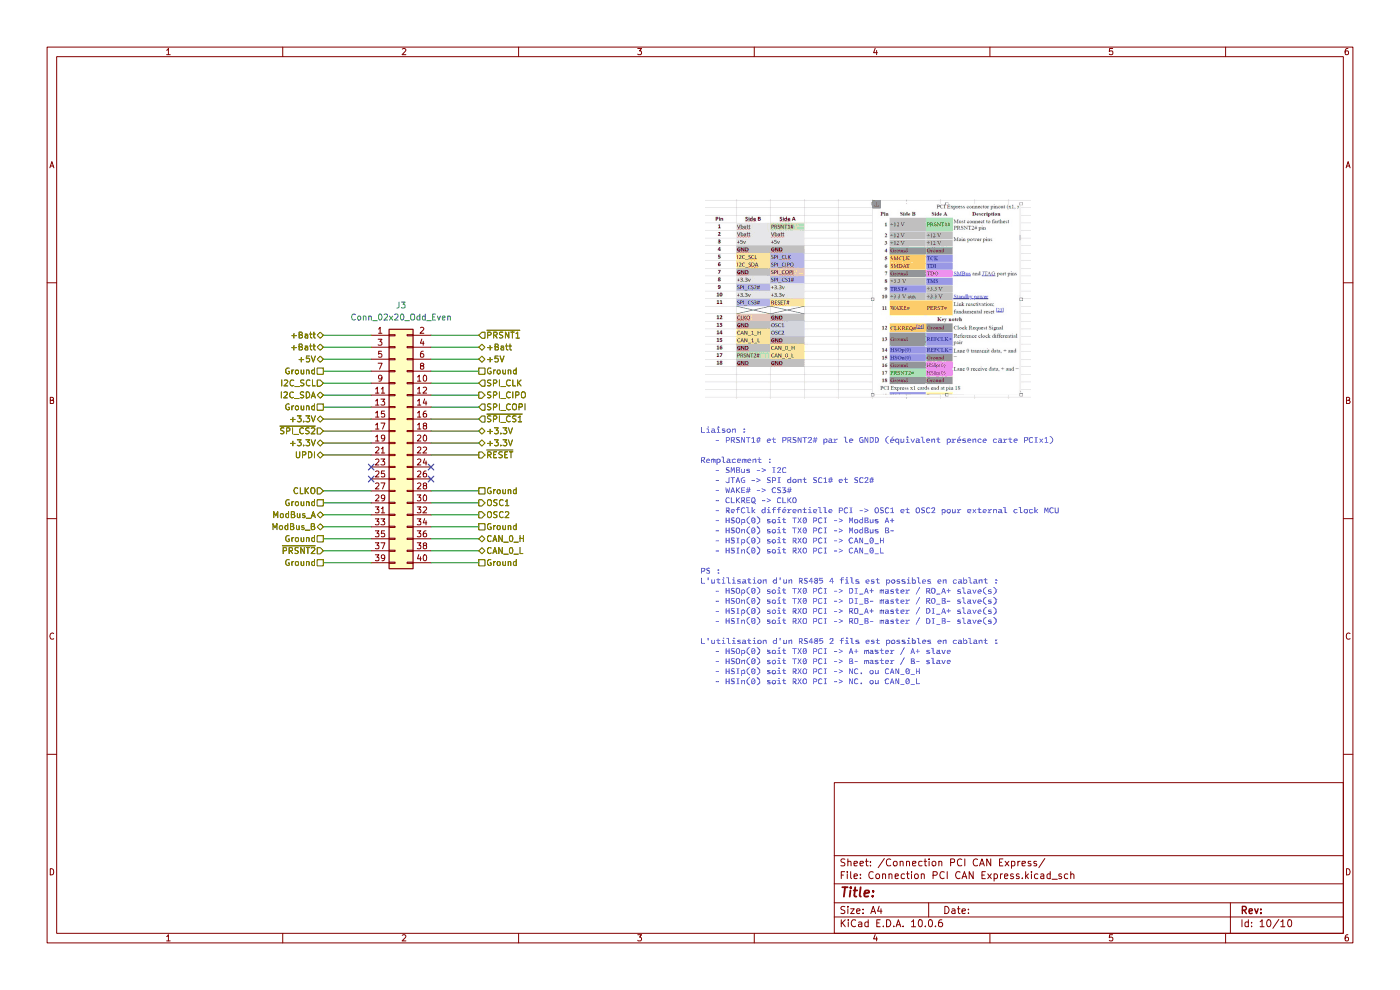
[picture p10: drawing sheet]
(kicad_sch
 (version 20260306)
 (generator "eeschema")
 (generator_version "10.0")
 (paper "A4")
 (lib_symbols
  (symbol "Connector_Generic:Conn_02x20_Odd_Even"
   (pin_names
    (offset 1.016) (hide yes)) (exclude_from_sim no) (in_bom yes) (on_board yes)
   (in_pos_files yes)
   (duplicate_pin_numbers_are_jumpers no)
   (property "Reference" "J" (at 1.27 25.4 0) (show_name no) (do_not_autoplace no) (effects (font (size 1.27 1.27))))
   (property "Value" "Conn_02x20_Odd_Even" (at 1.27 -27.94 0) (show_name no) (do_not_autoplace no) (effects (font (size 1.27 1.27))))
   (property "Footprint" "" (at 0 0 0) (show_name no) (do_not_autoplace no) (hide yes) (effects (font (size 1.27 1.27))))
   (property "Datasheet" "" (at 0 0 0) (show_name no) (do_not_autoplace no) (hide yes) (effects (font (size 1.27 1.27))))
   (property "Description" "Generic connector, double row, 02x20, odd/even pin numbering scheme (row 1 odd numbers, row 2 even numbers), script generated (kicad-library-utils/schlib/autogen/connector/)" (at 0 0 0) (show_name no) (do_not_autoplace no) (hide yes) (effects (font (size 1.27 1.27))))
   (symbol "Conn_02x20_Odd_Even_1_1"
    (rectangle (start -1.27 24.13) (end 3.81 -26.67) (stroke (width 0.254) (type default)) (fill (type background)))
    (rectangle (start -1.27 22.987) (end 0 22.733) (stroke (width 0.1524) (type default)) (fill (type none)))
    (rectangle (start -1.27 20.447) (end 0 20.193) (stroke (width 0.1524) (type default)) (fill (type none)))
    (rectangle (start -1.27 17.907) (end 0 17.653) (stroke (width 0.1524) (type default)) (fill (type none)))
    (rectangle (start -1.27 15.367) (end 0 15.113) (stroke (width 0.1524) (type default)) (fill (type none)))
    (rectangle (start -1.27 12.827) (end 0 12.573) (stroke (width 0.1524) (type default)) (fill (type none)))
    (rectangle (start -1.27 10.287) (end 0 10.033) (stroke (width 0.1524) (type default)) (fill (type none)))
    (rectangle (start -1.27 7.747) (end 0 7.493) (stroke (width 0.1524) (type default)) (fill (type none)))
    (rectangle (start -1.27 5.207) (end 0 4.953) (stroke (width 0.1524) (type default)) (fill (type none)))
    (rectangle (start -1.27 2.667) (end 0 2.413) (stroke (width 0.1524) (type default)) (fill (type none)))
    (rectangle (start -1.27 0.127) (end 0 -0.127) (stroke (width 0.1524) (type default)) (fill (type none)))
    (rectangle (start -1.27 -2.413) (end 0 -2.667) (stroke (width 0.1524) (type default)) (fill (type none)))
    (rectangle (start -1.27 -4.953) (end 0 -5.207) (stroke (width 0.1524) (type default)) (fill (type none)))
    (rectangle (start -1.27 -7.493) (end 0 -7.747) (stroke (width 0.1524) (type default)) (fill (type none)))
    (rectangle (start -1.27 -10.033) (end 0 -10.287) (stroke (width 0.1524) (type default)) (fill (type none)))
    (rectangle (start -1.27 -12.573) (end 0 -12.827) (stroke (width 0.1524) (type default)) (fill (type none)))
    (rectangle (start -1.27 -15.113) (end 0 -15.367) (stroke (width 0.1524) (type default)) (fill (type none)))
    (rectangle (start -1.27 -17.653) (end 0 -17.907) (stroke (width 0.1524) (type default)) (fill (type none)))
    (rectangle (start -1.27 -20.193) (end 0 -20.447) (stroke (width 0.1524) (type default)) (fill (type none)))
    (rectangle (start -1.27 -22.733) (end 0 -22.987) (stroke (width 0.1524) (type default)) (fill (type none)))
    (rectangle (start -1.27 -25.273) (end 0 -25.527) (stroke (width 0.1524) (type default)) (fill (type none)))
    (rectangle (start 3.81 22.987) (end 2.54 22.733) (stroke (width 0.1524) (type default)) (fill (type none)))
    (rectangle (start 3.81 20.447) (end 2.54 20.193) (stroke (width 0.1524) (type default)) (fill (type none)))
    (rectangle (start 3.81 17.907) (end 2.54 17.653) (stroke (width 0.1524) (type default)) (fill (type none)))
    (rectangle (start 3.81 15.367) (end 2.54 15.113) (stroke (width 0.1524) (type default)) (fill (type none)))
    (rectangle (start 3.81 12.827) (end 2.54 12.573) (stroke (width 0.1524) (type default)) (fill (type none)))
    (rectangle (start 3.81 10.287) (end 2.54 10.033) (stroke (width 0.1524) (type default)) (fill (type none)))
    (rectangle (start 3.81 7.747) (end 2.54 7.493) (stroke (width 0.1524) (type default)) (fill (type none)))
    (rectangle (start 3.81 5.207) (end 2.54 4.953) (stroke (width 0.1524) (type default)) (fill (type none)))
    (rectangle (start 3.81 2.667) (end 2.54 2.413) (stroke (width 0.1524) (type default)) (fill (type none)))
    (rectangle (start 3.81 0.127) (end 2.54 -0.127) (stroke (width 0.1524) (type default)) (fill (type none)))
    (rectangle (start 3.81 -2.413) (end 2.54 -2.667) (stroke (width 0.1524) (type default)) (fill (type none)))
    (rectangle (start 3.81 -4.953) (end 2.54 -5.207) (stroke (width 0.1524) (type default)) (fill (type none)))
    (rectangle (start 3.81 -7.493) (end 2.54 -7.747) (stroke (width 0.1524) (type default)) (fill (type none)))
    (rectangle (start 3.81 -10.033) (end 2.54 -10.287) (stroke (width 0.1524) (type default)) (fill (type none)))
    (rectangle (start 3.81 -12.573) (end 2.54 -12.827) (stroke (width 0.1524) (type default)) (fill (type none)))
    (rectangle (start 3.81 -15.113) (end 2.54 -15.367) (stroke (width 0.1524) (type default)) (fill (type none)))
    (rectangle (start 3.81 -17.653) (end 2.54 -17.907) (stroke (width 0.1524) (type default)) (fill (type none)))
    (rectangle (start 3.81 -20.193) (end 2.54 -20.447) (stroke (width 0.1524) (type default)) (fill (type none)))
    (rectangle (start 3.81 -22.733) (end 2.54 -22.987) (stroke (width 0.1524) (type default)) (fill (type none)))
    (rectangle (start 3.81 -25.273) (end 2.54 -25.527) (stroke (width 0.1524) (type default)) (fill (type none)))
    (pin passive line (at -5.08 22.86 0) (length 3.81) (name "Pin_1" (effects (font (size 1.27 1.27)))) (number "1" (effects (font (size 1.27 1.27)))))
    (pin passive line (at 7.62 22.86 180) (length 3.81) (name "Pin_2" (effects (font (size 1.27 1.27)))) (number "2" (effects (font (size 1.27 1.27)))))
    (pin passive line (at -5.08 20.32 0) (length 3.81) (name "Pin_3" (effects (font (size 1.27 1.27)))) (number "3" (effects (font (size 1.27 1.27)))))
    (pin passive line (at 7.62 20.32 180) (length 3.81) (name "Pin_4" (effects (font (size 1.27 1.27)))) (number "4" (effects (font (size 1.27 1.27)))))
    (pin passive line (at -5.08 17.78 0) (length 3.81) (name "Pin_5" (effects (font (size 1.27 1.27)))) (number "5" (effects (font (size 1.27 1.27)))))
    (pin passive line (at 7.62 17.78 180) (length 3.81) (name "Pin_6" (effects (font (size 1.27 1.27)))) (number "6" (effects (font (size 1.27 1.27)))))
    (pin passive line (at -5.08 15.24 0) (length 3.81) (name "Pin_7" (effects (font (size 1.27 1.27)))) (number "7" (effects (font (size 1.27 1.27)))))
    (pin passive line (at 7.62 15.24 180) (length 3.81) (name "Pin_8" (effects (font (size 1.27 1.27)))) (number "8" (effects (font (size 1.27 1.27)))))
    (pin passive line (at -5.08 12.7 0) (length 3.81) (name "Pin_9" (effects (font (size 1.27 1.27)))) (number "9" (effects (font (size 1.27 1.27)))))
    (pin passive line (at 7.62 12.7 180) (length 3.81) (name "Pin_10" (effects (font (size 1.27 1.27)))) (number "10" (effects (font (size 1.27 1.27)))))
    (pin passive line (at -5.08 10.16 0) (length 3.81) (name "Pin_11" (effects (font (size 1.27 1.27)))) (number "11" (effects (font (size 1.27 1.27)))))
    (pin passive line (at 7.62 10.16 180) (length 3.81) (name "Pin_12" (effects (font (size 1.27 1.27)))) (number "12" (effects (font (size 1.27 1.27)))))
    (pin passive line (at -5.08 7.62 0) (length 3.81) (name "Pin_13" (effects (font (size 1.27 1.27)))) (number "13" (effects (font (size 1.27 1.27)))))
    (pin passive line (at 7.62 7.62 180) (length 3.81) (name "Pin_14" (effects (font (size 1.27 1.27)))) (number "14" (effects (font (size 1.27 1.27)))))
    (pin passive line (at -5.08 5.08 0) (length 3.81) (name "Pin_15" (effects (font (size 1.27 1.27)))) (number "15" (effects (font (size 1.27 1.27)))))
    (pin passive line (at 7.62 5.08 180) (length 3.81) (name "Pin_16" (effects (font (size 1.27 1.27)))) (number "16" (effects (font (size 1.27 1.27)))))
    (pin passive line (at -5.08 2.54 0) (length 3.81) (name "Pin_17" (effects (font (size 1.27 1.27)))) (number "17" (effects (font (size 1.27 1.27)))))
    (pin passive line (at 7.62 2.54 180) (length 3.81) (name "Pin_18" (effects (font (size 1.27 1.27)))) (number "18" (effects (font (size 1.27 1.27)))))
    (pin passive line (at -5.08 0 0) (length 3.81) (name "Pin_19" (effects (font (size 1.27 1.27)))) (number "19" (effects (font (size 1.27 1.27)))))
    (pin passive line (at 7.62 0 180) (length 3.81) (name "Pin_20" (effects (font (size 1.27 1.27)))) (number "20" (effects (font (size 1.27 1.27)))))
    (pin passive line (at -5.08 -2.54 0) (length 3.81) (name "Pin_21" (effects (font (size 1.27 1.27)))) (number "21" (effects (font (size 1.27 1.27)))))
    (pin passive line (at 7.62 -2.54 180) (length 3.81) (name "Pin_22" (effects (font (size 1.27 1.27)))) (number "22" (effects (font (size 1.27 1.27)))))
    (pin passive line (at -5.08 -5.08 0) (length 3.81) (name "Pin_23" (effects (font (size 1.27 1.27)))) (number "23" (effects (font (size 1.27 1.27)))))
    (pin passive line (at 7.62 -5.08 180) (length 3.81) (name "Pin_24" (effects (font (size 1.27 1.27)))) (number "24" (effects (font (size 1.27 1.27)))))
    (pin passive line (at -5.08 -7.62 0) (length 3.81) (name "Pin_25" (effects (font (size 1.27 1.27)))) (number "25" (effects (font (size 1.27 1.27)))))
    (pin passive line (at 7.62 -7.62 180) (length 3.81) (name "Pin_26" (effects (font (size 1.27 1.27)))) (number "26" (effects (font (size 1.27 1.27)))))
    (pin passive line (at -5.08 -10.16 0) (length 3.81) (name "Pin_27" (effects (font (size 1.27 1.27)))) (number "27" (effects (font (size 1.27 1.27)))))
    (pin passive line (at 7.62 -10.16 180) (length 3.81) (name "Pin_28" (effects (font (size 1.27 1.27)))) (number "28" (effects (font (size 1.27 1.27)))))
    (pin passive line (at -5.08 -12.7 0) (length 3.81) (name "Pin_29" (effects (font (size 1.27 1.27)))) (number "29" (effects (font (size 1.27 1.27)))))
    (pin passive line (at 7.62 -12.7 180) (length 3.81) (name "Pin_30" (effects (font (size 1.27 1.27)))) (number "30" (effects (font (size 1.27 1.27)))))
    (pin passive line (at -5.08 -15.24 0) (length 3.81) (name "Pin_31" (effects (font (size 1.27 1.27)))) (number "31" (effects (font (size 1.27 1.27)))))
    (pin passive line (at 7.62 -15.24 180) (length 3.81) (name "Pin_32" (effects (font (size 1.27 1.27)))) (number "32" (effects (font (size 1.27 1.27)))))
    (pin passive line (at -5.08 -17.78 0) (length 3.81) (name "Pin_33" (effects (font (size 1.27 1.27)))) (number "33" (effects (font (size 1.27 1.27)))))
    (pin passive line (at 7.62 -17.78 180) (length 3.81) (name "Pin_34" (effects (font (size 1.27 1.27)))) (number "34" (effects (font (size 1.27 1.27)))))
    (pin passive line (at -5.08 -20.32 0) (length 3.81) (name "Pin_35" (effects (font (size 1.27 1.27)))) (number "35" (effects (font (size 1.27 1.27)))))
    (pin passive line (at 7.62 -20.32 180) (length 3.81) (name "Pin_36" (effects (font (size 1.27 1.27)))) (number "36" (effects (font (size 1.27 1.27)))))
    (pin passive line (at -5.08 -22.86 0) (length 3.81) (name "Pin_37" (effects (font (size 1.27 1.27)))) (number "37" (effects (font (size 1.27 1.27)))))
    (pin passive line (at 7.62 -22.86 180) (length 3.81) (name "Pin_38" (effects (font (size 1.27 1.27)))) (number "38" (effects (font (size 1.27 1.27)))))
    (pin passive line (at -5.08 -25.4 0) (length 3.81) (name "Pin_39" (effects (font (size 1.27 1.27)))) (number "39" (effects (font (size 1.27 1.27)))))
    (pin passive line (at 7.62 -25.4 180) (length 3.81) (name "Pin_40" (effects (font (size 1.27 1.27)))) (number "40" (effects (font (size 1.27 1.27))))))
   (embedded_fonts no)))
 (text "Liaison :\n	- PRSNT1# et PRSNT2# par le GNDD (équivalent présence carte PCIx1)\n\nRemplacement :\n	- SMBus -> I2C\n	- JTAG -> SPI dont SC1# et SC2#\n	- WAKE# -> CS3#\n	- CLKREQ -> CLKO\n	- RefClk différentielle PCI -> OSC1 et OSC2 pour external clock MCU\n	- HSOp(0) soit TX0 PCI -> ModBus A+\n	- HSOn(0) soit TX0 PCI -> ModBus B-\n	- HSIp(0) soit RXO PCI -> CAN_0_H\n	- HSIn(0) soit RXO PCI -> CAN_0_L\n\nPS : \nL'utilisation d'un RS485 4 fils est possibles en cablant :\n	- HSOp(0) soit TX0 PCI -> DI_A+ master / RO_A+ slave(s)\n	- HSOn(0) soit TX0 PCI -> DI_B- master / RO_B- slave(s)\n	- HSIp(0) soit RXO PCI -> RO_A+ master / DI_A+ slave(s)\n	- HSIn(0) soit RXO PCI -> RO_B- master / DI_B- slave(s)\n\nL'utilisation d'un RS485 2 fils est possibles en cablant :\n	- HSOp(0) soit TX0 PCI -> A+ master / A+ slave\n	- HSOn(0) soit TX0 PCI -> B- master / B- slave\n	- HSIp(0) soit RXO PCI -> NC. ou CAN_0_H\n	- HSIn(0) soit RXO PCI -> NC. ou CAN_0_L\n"
  (exclude_from_sim no)
  (at 148.59 146.05 0)
  (effects (font
    (face "IntelOne Mono") (size 1.27 1.27)) (justify left bottom)))
 (no_connect
  (at 78.74 99.06))
 (no_connect
  (at 91.44 101.6))
 (no_connect
  (at 78.74 101.6))
 (no_connect
  (at 91.44 99.06))
 (wire
  (pts (xy 91.44 106.68) (xy 101.6 106.68))
  (stroke (width 0) (type default)))
 (wire
  (pts (xy 68.58 106.68) (xy 78.74 106.68))
  (stroke (width 0) (type default)))
 (wire
  (pts (xy 68.58 81.28) (xy 78.74 81.28))
  (stroke (width 0) (type default)))
 (wire
  (pts (xy 91.44 93.98) (xy 101.6 93.98))
  (stroke (width 0) (type default)))
 (wire
  (pts (xy 68.58 88.9) (xy 78.74 88.9))
  (stroke (width 0) (type default)))
 (wire
  (pts (xy 68.58 109.22) (xy 78.74 109.22))
  (stroke (width 0) (type default)))
 (wire
  (pts (xy 91.44 88.9) (xy 101.6 88.9))
  (stroke (width 0) (type default)))
 (wire
  (pts (xy 68.58 86.36) (xy 78.74 86.36))
  (stroke (width 0) (type default)))
 (wire
  (pts (xy 68.58 96.52) (xy 78.74 96.52))
  (stroke (width 0) (type default)))
 (wire
  (pts (xy 68.58 83.82) (xy 78.74 83.82))
  (stroke (width 0) (type default)))
 (wire
  (pts (xy 68.58 76.2) (xy 78.74 76.2))
  (stroke (width 0) (type default)))
 (wire
  (pts (xy 91.44 114.3) (xy 101.6 114.3))
  (stroke (width 0) (type default)))
 (wire
  (pts (xy 91.44 91.44) (xy 101.6 91.44))
  (stroke (width 0) (type default)))
 (wire
  (pts (xy 68.58 111.76) (xy 78.74 111.76))
  (stroke (width 0) (type default)))
 (wire
  (pts (xy 68.58 116.84) (xy 78.74 116.84))
  (stroke (width 0) (type default)))
 (wire
  (pts (xy 68.58 71.12) (xy 78.74 71.12))
  (stroke (width 0) (type default)))
 (wire
  (pts (xy 68.58 114.3) (xy 78.74 114.3))
  (stroke (width 0) (type default)))
 (wire
  (pts (xy 91.44 73.66) (xy 101.6 73.66))
  (stroke (width 0) (type default)))
 (wire
  (pts (xy 68.58 73.66) (xy 78.74 73.66))
  (stroke (width 0) (type default)))
 (wire
  (pts (xy 68.58 78.74) (xy 78.74 78.74))
  (stroke (width 0) (type default)))
 (wire
  (pts (xy 91.44 83.82) (xy 101.6 83.82))
  (stroke (width 0) (type default)))
 (wire
  (pts (xy 68.58 104.14) (xy 78.74 104.14))
  (stroke (width 0) (type default)))
 (wire
  (pts (xy 91.44 86.36) (xy 101.6 86.36))
  (stroke (width 0) (type default)))
 (wire
  (pts (xy 91.44 116.84) (xy 101.6 116.84))
  (stroke (width 0) (type default)))
 (wire
  (pts (xy 68.58 91.44) (xy 78.74 91.44))
  (stroke (width 0) (type default)))
 (wire
  (pts (xy 91.44 109.22) (xy 101.6 109.22))
  (stroke (width 0) (type default)))
 (wire
  (pts (xy 91.44 96.52) (xy 101.6 96.52))
  (stroke (width 0) (type default)))
 (wire
  (pts (xy 91.44 76.2) (xy 101.6 76.2))
  (stroke (width 0) (type default)))
 (wire
  (pts (xy 91.44 111.76) (xy 101.6 111.76))
  (stroke (width 0) (type default)))
 (wire
  (pts (xy 91.44 81.28) (xy 101.6 81.28))
  (stroke (width 0) (type default)))
 (wire
  (pts (xy 91.44 71.12) (xy 101.6 71.12))
  (stroke (width 0) (type default)))
 (wire
  (pts (xy 91.44 78.74) (xy 101.6 78.74))
  (stroke (width 0) (type default)))
 (wire
  (pts (xy 91.44 119.38) (xy 101.6 119.38))
  (stroke (width 0) (type default)))
 (wire
  (pts (xy 68.58 119.38) (xy 78.74 119.38))
  (stroke (width 0) (type default)))
 (wire
  (pts (xy 68.58 93.98) (xy 78.74 93.98))
  (stroke (width 0) (type default)))
 (wire
  (pts (xy 91.44 104.14) (xy 101.6 104.14))
  (stroke (width 0) (type default)))
 (image
  (at 184.15 63.5)
  (scale 0.26913)
  (data))
 (hierarchical_label "I2C_SDA"
  (shape bidirectional)
  (at 68.58 83.82 180)
  (effects (font (size 1.27 1.27)) (justify right)))
 (hierarchical_label "+3.3V"
  (shape bidirectional)
  (at 101.6 93.98 0)
  (effects (font (size 1.27 1.27)) (justify left)))
 (hierarchical_label "Ground"
  (shape passive)
  (at 68.58 114.3 180)
  (effects (font (size 1.27 1.27)) (justify right)))
 (hierarchical_label "Ground"
  (shape passive)
  (at 68.58 106.68 180)
  (effects (font (size 1.27 1.27)) (justify right)))
 (hierarchical_label "~{SPI_CS2}"
  (shape input)
  (at 68.58 91.44 180)
  (effects (font (size 1.27 1.27)) (justify right)))
 (hierarchical_label "+Batt"
  (shape bidirectional)
  (at 68.58 73.66 180)
  (effects (font (size 1.27 1.27)) (justify right)))
 (hierarchical_label "+3.3V"
  (shape bidirectional)
  (at 68.58 88.9 180)
  (effects (font (size 1.27 1.27)) (justify right)))
 (hierarchical_label "OSC2"
  (shape output)
  (at 101.6 109.22 0)
  (effects (font (size 1.27 1.27)) (justify left)))
 (hierarchical_label "CAN_0_L"
  (shape bidirectional)
  (at 101.6 116.84 0)
  (effects (font (size 1.27 1.27)) (justify left)))
 (hierarchical_label "~{SPI_CS1}"
  (shape input)
  (at 101.6 88.9 0)
  (effects (font (size 1.27 1.27)) (justify left)))
 (hierarchical_label "+Batt"
  (shape bidirectional)
  (at 68.58 73.66 180)
  (effects (font (size 1.27 1.27)) (justify right)))
 (hierarchical_label "+Batt"
  (shape bidirectional)
  (at 68.58 71.12 180)
  (effects (font (size 1.27 1.27)) (justify right)))
 (hierarchical_label "+3.3V"
  (shape bidirectional)
  (at 68.58 93.98 180)
  (effects (font (size 1.27 1.27)) (justify right)))
 (hierarchical_label "SPI_COPI"
  (shape input)
  (at 101.6 86.36 0)
  (effects (font (size 1.27 1.27)) (justify left)))
 (hierarchical_label "CAN_0_H"
  (shape bidirectional)
  (at 101.6 114.3 0)
  (effects (font (size 1.27 1.27)) (justify left)))
 (hierarchical_label "I2C_SCL"
  (shape input)
  (at 68.58 81.28 180)
  (effects (font (size 1.27 1.27)) (justify right)))
 (hierarchical_label "Ground"
  (shape passive)
  (at 101.6 119.38 0)
  (effects (font (size 1.27 1.27)) (justify left)))
 (hierarchical_label "Ground"
  (shape passive)
  (at 68.58 114.3 180)
  (effects (font (size 1.27 1.27)) (justify right)))
 (hierarchical_label "+5V"
  (shape bidirectional)
  (at 68.58 76.2 180)
  (effects (font (size 1.27 1.27)) (justify right)))
 (hierarchical_label "+3.3V"
  (shape bidirectional)
  (at 101.6 91.44 0)
  (effects (font (size 1.27 1.27)) (justify left)))
 (hierarchical_label "ModBus_A"
  (shape bidirectional)
  (at 68.58 109.22 180)
  (effects (font (size 1.27 1.27)) (justify right)))
 (hierarchical_label "Ground"
  (shape passive)
  (at 101.6 78.74 0)
  (effects (font (size 1.27 1.27)) (justify left)))
 (hierarchical_label "I2C_SDA"
  (shape bidirectional)
  (at 68.58 83.82 180)
  (effects (font (size 1.27 1.27)) (justify right)))
 (hierarchical_label "Ground"
  (shape passive)
  (at 68.58 78.74 180)
  (effects (font (size 1.27 1.27)) (justify right)))
 (hierarchical_label "Ground"
  (shape passive)
  (at 101.6 111.76 0)
  (effects (font (size 1.27 1.27)) (justify left)))
 (hierarchical_label "Ground"
  (shape passive)
  (at 101.6 119.38 0)
  (effects (font (size 1.27 1.27)) (justify left)))
 (hierarchical_label "+3.3V"
  (shape bidirectional)
  (at 68.58 88.9 180)
  (effects (font (size 1.27 1.27)) (justify right)))
 (hierarchical_label "~{PRSNT2}"
  (shape input)
  (at 68.58 116.84 180)
  (effects (font (size 1.27 1.27)) (justify right)))
 (hierarchical_label "Ground"
  (shape passive)
  (at 101.6 104.14 0)
  (effects (font (size 1.27 1.27)) (justify left)))
 (hierarchical_label "I2C_SCL"
  (shape input)
  (at 68.58 81.28 180)
  (effects (font (size 1.27 1.27)) (justify right)))
 (hierarchical_label "UPDI"
  (shape bidirectional)
  (at 68.58 96.52 180)
  (effects (font (size 1.27 1.27)) (justify right)))
 (hierarchical_label "~{SPI_CS2}"
  (shape input)
  (at 68.58 91.44 180)
  (effects (font (size 1.27 1.27)) (justify right)))
 (hierarchical_label "~{SPI_CS1}"
  (shape input)
  (at 101.6 88.9 0)
  (effects (font (size 1.27 1.27)) (justify left)))
 (hierarchical_label "Ground"
  (shape passive)
  (at 68.58 86.36 180)
  (effects (font (size 1.27 1.27)) (justify right)))
 (hierarchical_label "+3.3V"
  (shape bidirectional)
  (at 101.6 91.44 0)
  (effects (font (size 1.27 1.27)) (justify left)))
 (hierarchical_label "SPI_CLK"
  (shape input)
  (at 101.6 81.28 0)
  (effects (font (size 1.27 1.27)) (justify left)))
 (hierarchical_label "SPI_CLK"
  (shape input)
  (at 101.6 81.28 0)
  (effects (font (size 1.27 1.27)) (justify left)))
 (hierarchical_label "CAN_0_L"
  (shape bidirectional)
  (at 101.6 116.84 0)
  (effects (font (size 1.27 1.27)) (justify left)))
 (hierarchical_label "~{PRSNT2}"
  (shape input)
  (at 68.58 116.84 180)
  (effects (font (size 1.27 1.27)) (justify right)))
 (hierarchical_label "ModBus_B"
  (shape bidirectional)
  (at 68.58 111.76 180)
  (effects (font (size 1.27 1.27)) (justify right)))
 (hierarchical_label "+3.3V"
  (shape bidirectional)
  (at 101.6 93.98 0)
  (effects (font (size 1.27 1.27)) (justify left)))
 (hierarchical_label "ModBus_B"
  (shape bidirectional)
  (at 68.58 111.76 180)
  (effects (font (size 1.27 1.27)) (justify right)))
 (hierarchical_label "~{RESET}"
  (shape output)
  (at 101.6 96.52 0)
  (effects (font (size 1.27 1.27)) (justify left)))
 (hierarchical_label "OSC2"
  (shape output)
  (at 101.6 109.22 0)
  (effects (font (size 1.27 1.27)) (justify left)))
 (hierarchical_label "Ground"
  (shape passive)
  (at 101.6 111.76 0)
  (effects (font (size 1.27 1.27)) (justify left)))
 (hierarchical_label "Ground"
  (shape passive)
  (at 101.6 104.14 0)
  (effects (font (size 1.27 1.27)) (justify left)))
 (hierarchical_label "~{PRSNT1}"
  (shape input)
  (at 101.6 71.12 0)
  (effects (font (size 1.27 1.27)) (justify left)))
 (hierarchical_label "~{RESET}"
  (shape output)
  (at 101.6 96.52 0)
  (effects (font (size 1.27 1.27)) (justify left)))
 (hierarchical_label "ModBus_A"
  (shape bidirectional)
  (at 68.58 109.22 180)
  (effects (font (size 1.27 1.27)) (justify right)))
 (hierarchical_label "Ground"
  (shape passive)
  (at 101.6 78.74 0)
  (effects (font (size 1.27 1.27)) (justify left)))
 (hierarchical_label "~{PRSNT1}"
  (shape input)
  (at 101.6 71.12 0)
  (effects (font (size 1.27 1.27)) (justify left)))
 (hierarchical_label "SPI_COPI"
  (shape input)
  (at 101.6 86.36 0)
  (effects (font (size 1.27 1.27)) (justify left)))
 (hierarchical_label "Ground"
  (shape passive)
  (at 68.58 106.68 180)
  (effects (font (size 1.27 1.27)) (justify right)))
 (hierarchical_label "OSC1"
  (shape output)
  (at 101.6 106.68 0)
  (effects (font (size 1.27 1.27)) (justify left)))
 (hierarchical_label "+5V"
  (shape bidirectional)
  (at 101.6 76.2 0)
  (effects (font (size 1.27 1.27)) (justify left)))
 (hierarchical_label "CLKO"
  (shape input)
  (at 68.58 104.14 180)
  (effects (font (size 1.27 1.27)) (justify right)))
 (hierarchical_label "CLKO"
  (shape input)
  (at 68.58 104.14 180)
  (effects (font (size 1.27 1.27)) (justify right)))
 (hierarchical_label "+Batt"
  (shape bidirectional)
  (at 101.6 73.66 0)
  (effects (font (size 1.27 1.27)) (justify left)))
 (hierarchical_label "CAN_0_H"
  (shape bidirectional)
  (at 101.6 114.3 0)
  (effects (font (size 1.27 1.27)) (justify left)))
 (hierarchical_label "UPDI"
  (shape bidirectional)
  (at 68.58 96.52 180)
  (effects (font (size 1.27 1.27)) (justify right)))
 (hierarchical_label "+5V"
  (shape bidirectional)
  (at 68.58 76.2 180)
  (effects (font (size 1.27 1.27)) (justify right)))
 (hierarchical_label "+5V"
  (shape bidirectional)
  (at 101.6 76.2 0)
  (effects (font (size 1.27 1.27)) (justify left)))
 (hierarchical_label "Ground"
  (shape passive)
  (at 68.58 119.38 180)
  (effects (font (size 1.27 1.27)) (justify right)))
 (hierarchical_label "Ground"
  (shape passive)
  (at 68.58 119.38 180)
  (effects (font (size 1.27 1.27)) (justify right)))
 (hierarchical_label "OSC1"
  (shape output)
  (at 101.6 106.68 0)
  (effects (font (size 1.27 1.27)) (justify left)))
 (hierarchical_label "SPI_CIPO"
  (shape output)
  (at 101.6 83.82 0)
  (effects (font (size 1.27 1.27)) (justify left)))
 (hierarchical_label "+Batt"
  (shape bidirectional)
  (at 68.58 71.12 180)
  (effects (font (size 1.27 1.27)) (justify right)))
 (hierarchical_label "SPI_CIPO"
  (shape output)
  (at 101.6 83.82 0)
  (effects (font (size 1.27 1.27)) (justify left)))
 (hierarchical_label "+3.3V"
  (shape bidirectional)
  (at 68.58 93.98 180)
  (effects (font (size 1.27 1.27)) (justify right)))
 (hierarchical_label "Ground"
  (shape passive)
  (at 68.58 86.36 180)
  (effects (font (size 1.27 1.27)) (justify right)))
 (hierarchical_label "+Batt"
  (shape bidirectional)
  (at 101.6 73.66 0)
  (effects (font (size 1.27 1.27)) (justify left)))
 (hierarchical_label "Ground"
  (shape passive)
  (at 68.58 78.74 180)
  (effects (font (size 1.27 1.27)) (justify right)))
 (symbol
  (lib_id "Connector_Generic:Conn_02x20_Odd_Even")
  (at 83.82 93.98 0)
  (unit 1)
  (body_style 1)
  (exclude_from_sim no)
  (in_bom yes)
  (on_board yes)
  (in_pos_files yes)
  (dnp no)
  (fields_autoplaced yes)
  (property "Reference" "J3" (at 85.09 64.77 0) (show_name no) (do_not_autoplace no) (effects (font (size 1.27 1.27))))
  (property "Value" "Conn_02x20_Odd_Even" (at 85.09 67.31 0) (show_name no) (do_not_autoplace no) (effects (font (size 1.27 1.27))))
  (property "Footprint" "Connector_IDC:IDC-Header_2x20_P2.54mm_Vertical" (at 83.82 93.98 0) (hide yes) (show_name no) (do_not_autoplace no) (effects (font (size 1.27 1.27))))
  (property "Datasheet" "" (at 83.82 93.98 0) (hide yes) (show_name no) (do_not_autoplace no) (effects (font (size 1.27 1.27))))
  (property "Description" "Generic connector, double row, 02x20, odd/even pin numbering scheme (row 1 odd numbers, row 2 even numbers), script generated (kicad-library-utils/schlib/autogen/connector/)" (at 83.82 93.98 0) (hide yes) (show_name no) (do_not_autoplace no) (effects (font (size 1.27 1.27))))
  (pin "12")
  (pin "10")
  (pin "16")
  (pin "18")
  (pin "22")
  (pin "24")
  (pin "14")
  (pin "26")
  (pin "30")
  (pin "20")
  (pin "28")
  (pin "34")
  (pin "32")
  (pin "38")
  (pin "36")
  (pin "40")
  (pin "31")
  (pin "15")
  (pin "23")
  (pin "27")
  (pin "11")
  (pin "25")
  (pin "3")
  (pin "7")
  (pin "29")
  (pin "37")
  (pin "17")
  (pin "39")
  (pin "2")
  (pin "1")
  (pin "9")
  (pin "4")
  (pin "33")
  (pin "5")
  (pin "13")
  (pin "19")
  (pin "21")
  (pin "8")
  (pin "35")
  (pin "6")))
